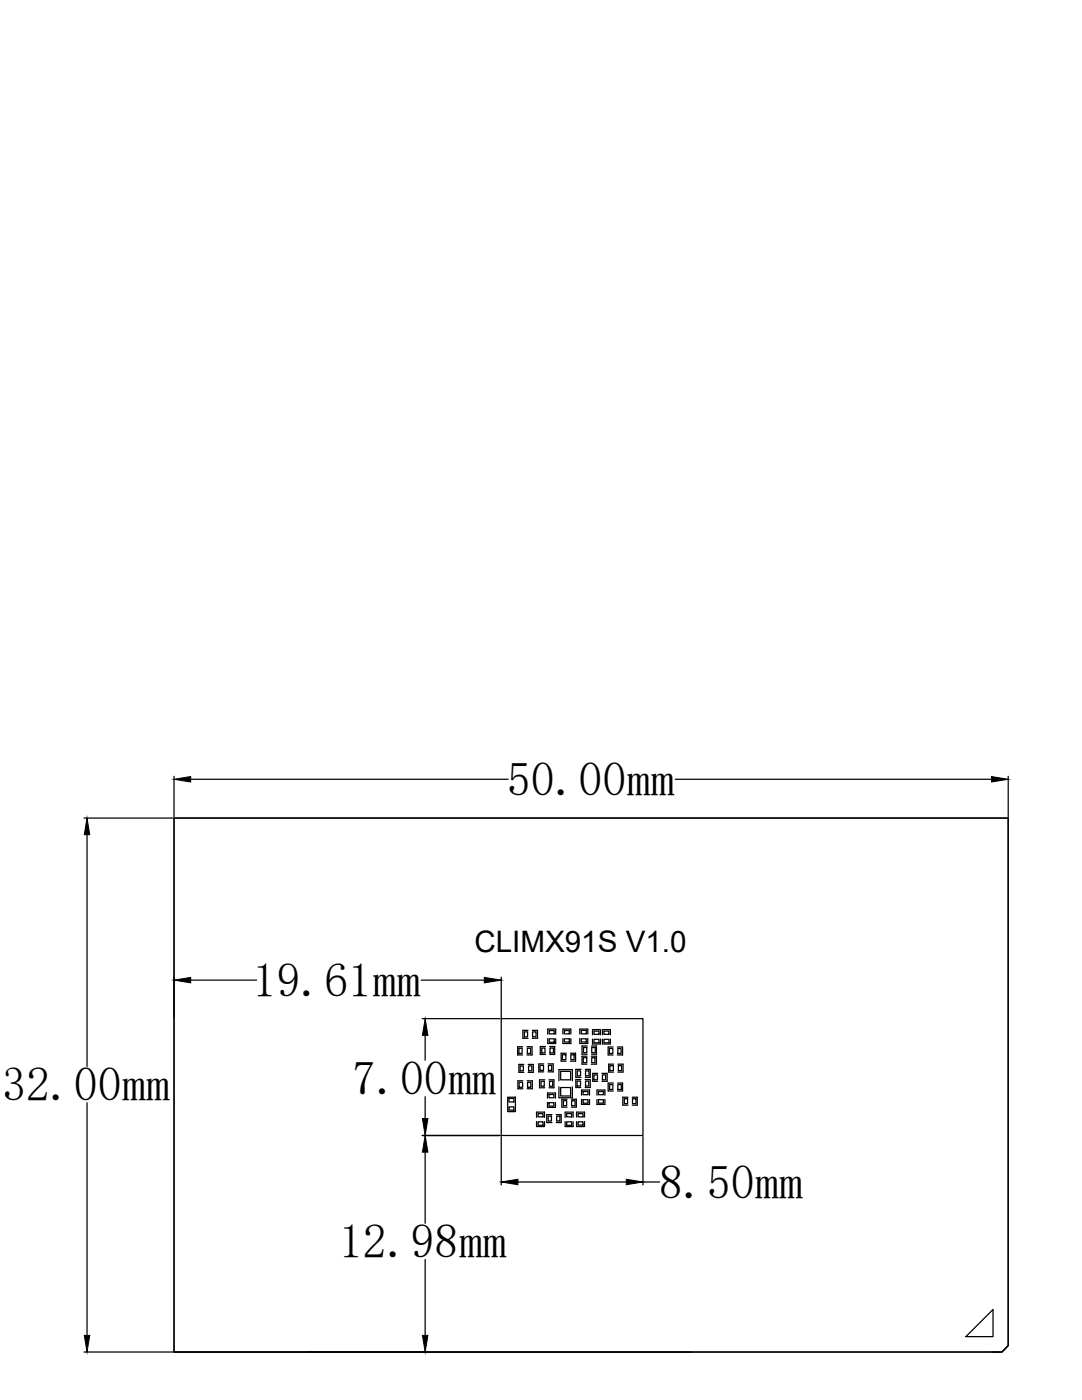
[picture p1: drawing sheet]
<svg xmlns="http://www.w3.org/2000/svg" width="216mm" height="279mm" viewBox="0 0 216 279" stroke-linecap="round" stroke-linejoin="round" font-family="sans-serif">
<!-- layer: 0 -->
<g fill="none" stroke="#000" stroke-width=".25">
<path d="M34.7 154.9v8.2M38.1 155.5h63.3M134.7 155.5h63.1M201.2 154.9v8.2M16.8 163.3h17.7M17.4 166.6v46.2M34.7 163.3h166.5v105.2l-1.3 1.3h-165.2zM34.7 195v8.1M38.1 195.6h13.1M84 195.6h12.6M100 195v8.1M84.2 203.3h15.6"/>
<path d="M84.8 206.6v5M84.8 218.9v4.3M100 203.3h28.3v23.3h-28.3zM101.3 219h1.5v2.9h-1.5zM101.6 219.2h.9v.7h-.9zM103.5 209.2h.7v1h-.7zM103.6 216h.7v1h-.7zM103.8 212.7h.6v1h-.6zM104.3 208.9h-1v1.6h1M104.3 215.7h-1v1.6h1M104.5 212.4h-1v1.6h1M104.6 205.9h.7v1h-.7z"/>
<path d="M105.1 208.9h1.1v1.6h-1.1M105.2 215.7h1v1.6h-1M105.2 209.2h.7v1h-.7zM105.3 216h.6v1h-.6zM105.4 212.4h1v1.6h-1M105.4 205.6h-1.1v1.6h1.1M105.5 212.7h.6v1h-.6zM106.2 205.6h1.1v1.6h-1.1M106.3 205.9h.7v1h-.7zM107.8 212.6h.6v1h-.6zM108 215.8h.6v1h-.6zM108.1 209.2h.6v.9h-.6z"/>
<path d="M108.5 212.3h-1v1.6h1M108.7 215.5h-1v1.6h1M108.8 208.9h-1v1.5h1M109.2 219.2v-1.1h1.6v1.1M109.3 206.4v-1h1.6v1M109.3 207.3v1h1.6v-1M109.3 212.3h1.1v1.6h-1.1M109.4 212.6h.7v1h-.7zM109.5 218.4h1v.7h-1zM109.5 215.5h1v1.6h-1M109.6 207.3h1v.7h-1zM109.6 205.7h1v.6h-1z"/>
<path d="M109.6 215.8h.7v1h-.7zM109.7 208.9h1v1.5h-1M109.7 209.2h.7v.9h-.7zM111.5 215.7v-2.2h2.7v2.2M111.5 216.9v2.2h2.7v-2.2M111.9 217h2v1.7h-2zM111.9 213.8h2v1.7h-2zM112.2 210.5h.7v1h-.7zM112.3 206.4v-1h1.6v1M112.3 207.3v1h1.6v-1M112.4 219.7h.7v1h-.7zM112.6 207.3h1v.7h-1z"/>
<path d="M112.6 205.7h1v.6h-1zM113 210.2h-1v1.6h1M113.2 219.4h-1.1v1.6h1.1M113.8 210.2h1v1.6h-1M113.9 210.5h.7v1h-.7zM114 219.4h1v1.6h-1M114.1 219.7h.7v1h-.7zM115.1 215.7h.7v1h-.7zM115.2 213.7h.6v1h-.6zM115.7 206.4v-1h1.6v1M115.7 207.2v1.1h1.6v-1.1M115.9 215.5h-1v1.5h1"/>
<path d="M115.9 213.4h-1v1.6h1M116 207.3h1v.7h-1zM116 205.6h1v.7h-1zM116 218.6v-1.1h1.6v1.1M116 219.4v1h1.6v-1M116.3 217.8h1v.7h-1zM116.3 219.5h1v.7h-1zM116.4 211.1h.7v1h-.7zM116.4 209.1h.7v1h-.7zM116.7 215.5h1.1v1.5h-1.1M116.8 213.4h1v1.6h-1M116.8 213.7h.7v1h-.7z"/>
<path d="M116.8 215.7h.7v1h-.7zM117.1 210.8h-1v1.6h1M117.2 208.8h-1.1v1.6h1.1M118 210.8h1v1.6h-1M118 208.8h1v1.6h-1M118.1 211.1h.6v1h-.6zM118.1 209.1h.7v1h-.7zM118.2 206.5v-1h1.6v1M118.2 207.4v1h1.6v-1M118.5 207.4h1v.7h-1zM118.5 205.8h1v.6h-1zM118.5 214.5h.7v1h-.7z"/>
<path d="M119.1 218.6v-1.1h1.6v1.1M119.1 219.4v1h1.6v-1M119.3 214.2h-1v1.6h1M119.4 217.8h1v.7h-1zM119.4 219.5h1v.7h-1zM120.1 214.2h1.1v1.6h-1.1M120.2 214.5h.7v1h-.7zM120.2 207.4v1h1.6v-1M120.2 206.5v-1h1.6v1M120.5 207.4h1v.7h-1zM120.5 205.8h1v.6h-1zM121.6 209.2h.7v1h-.7z"/>
<path d="M121.6 216.4h.7v1h-.7zM121.7 212.7h.7v1h-.7zM122.3 209h-1v1.5h1M122.4 216.1h-1.1v1.6h1.1M122.4 212.4h-1v1.6h1M123.2 209h1v1.5h-1M123.2 216.1h1v1.6h-1M123.3 209.2h.6v1h-.6zM123.3 216.4h.7v1h-.7zM123.3 212.4h1v1.6h-1M123.4 212.7h.6v1h-.6zM124.6 219.3h.6v1h-.6z"/>
<path d="M125.3 219h-1v1.6h1M126.2 219h1v1.6h-1M126.2 219.3h.7v1h-.7zM17.4 220.1v46.4M84.2 226.6h15.6M84.8 229.9v14.2M100 226.8v9.7M101.6 220.9h.9v.7h-.9zM103.3 235.9h21.7M107.1 223v-1h1.5v1M107.1 223.8v1h1.5v-1M107.4 223.9h1v.7h-1z"/>
<path d="M107.4 222.2h1v.7h-1zM109.2 220v1h1.6v-1M109.4 222.7h.6v1h-.6zM109.5 220.1h1v.7h-1zM110.1 222.4h-1v1.6h1M111 222.4h1v1.6h-1M111.1 222.7h.6v1h-.6zM112.8 223.8v1h1.6v-1M112.8 223v-1h1.6v1M113.1 223.9h1v.7h-1zM113.1 222.2h1v.7h-1zM115 223.8v1h1.6v-1"/>
<path d="M115 222.9v-.9h1.6v.9M115.3 223.9h1v.6h-1zM115.3 222.2h1v.7h-1zM128.3 226.8v9.7M128.3 235.9h3.3M84.8 251.4v15.1M16.8 269.8h17.7M34.9 269.8h164.6M137.9 269.8h-103.2v-106.5h166.5v105.2l-1.3 1.3h-2.1M198.1 261.3v5.4h-5.4zM201.2 268.5l-1.3 1.3"/>
</g>
<path d="M34.7 155.5l3.4-.5v1.1zM197.8 155l3.4 .5-3.4 .6zM17.4 163.3l.5 3.3h-1.1zM34.7 195.6l3.4-.5v1.1zM96.6 195.1l3.4 .5-3.4 .6zM84.8 203.3l.6 3.3h-1.1zM84.8 226.6l.6 3.3h-1.1zM84.3 223.2h1.1l-.6 3.4zM100 235.9l3.3-.6v1.1zM125 235.3l3.3 .6-3.3 .5zM16.8 266.5h1.1l-.5 3.3zM84.3 266.5h1.1l-.6 3.3z" fill="#000" stroke="#000" stroke-width=".2"/>
<g font-size="9.5">
<text x="101.2" y="158.8">50.00mm</text>
<text x="50.5" y="198.9">19.61mm</text>
<text x=".4" y="219.8">32.00mm</text>
<text x="70.3" y="218.6">7.00mm</text>
<text x="131.5" y="239.2">8.50mm</text>
<text x="67.7" y="251.1">12.98mm</text>
</g>
<text font-size="5.9" x="94.7" y="190">CLIMX91S V1.0</text>
</svg>
